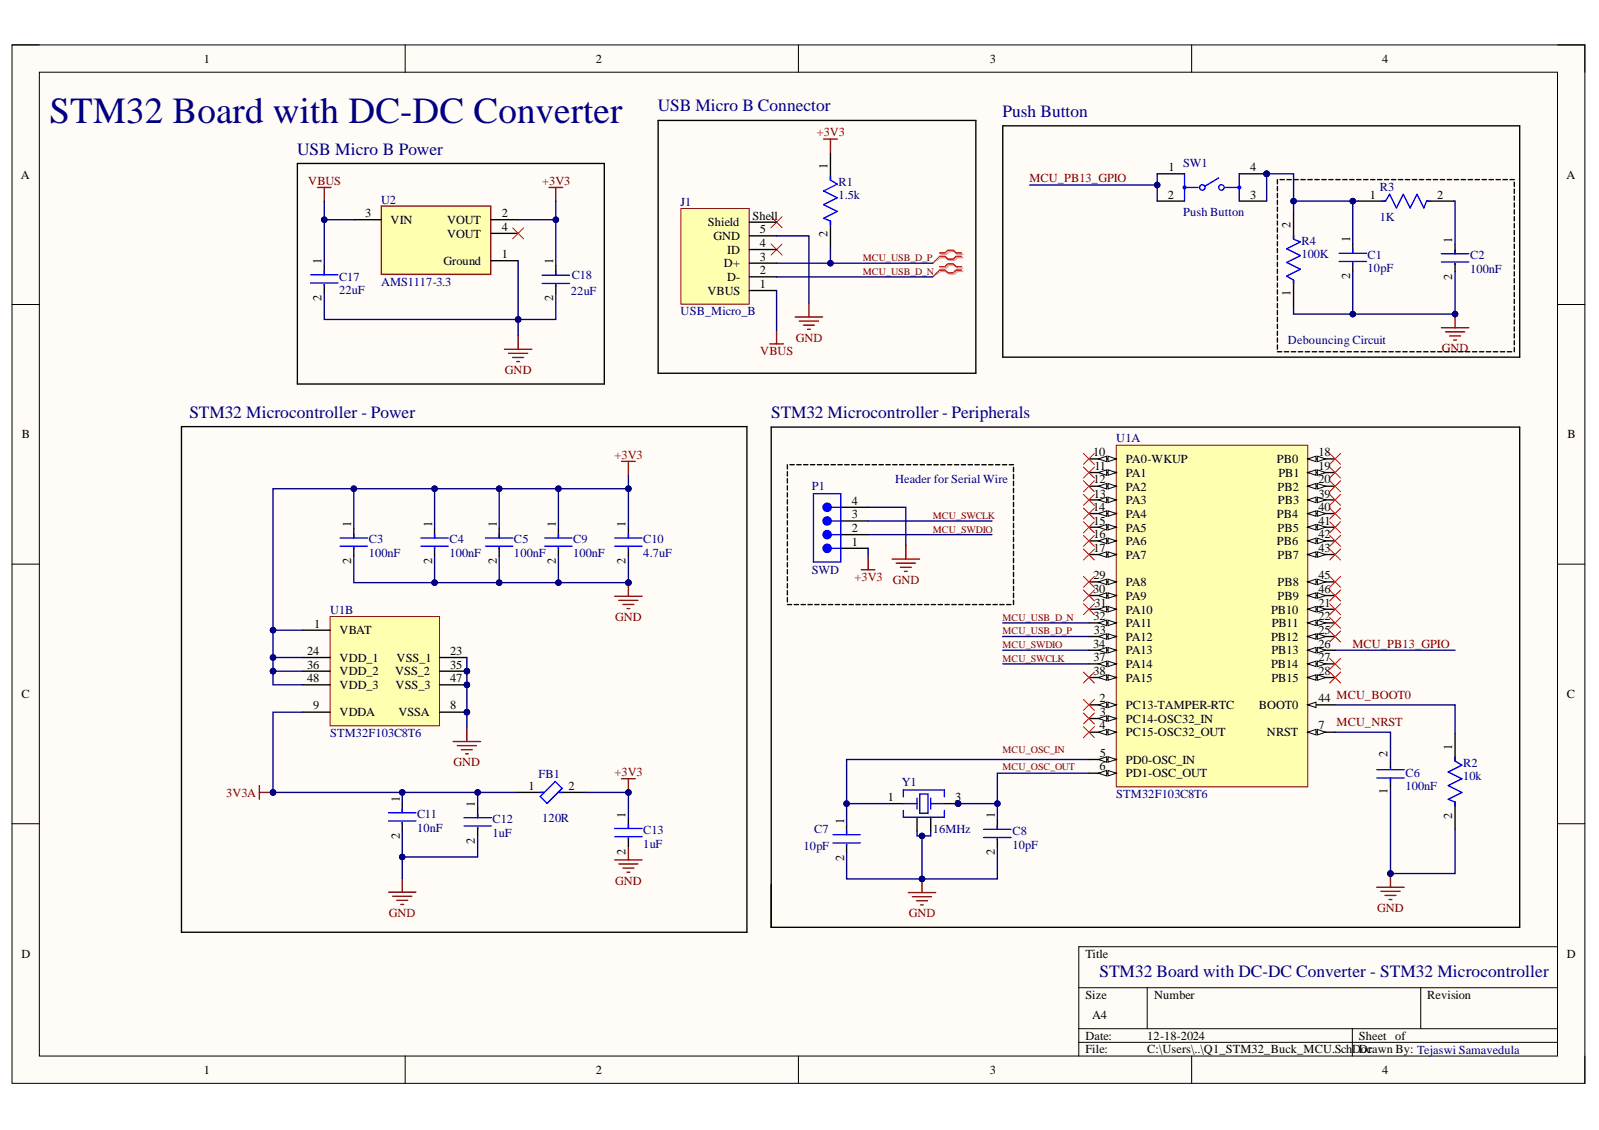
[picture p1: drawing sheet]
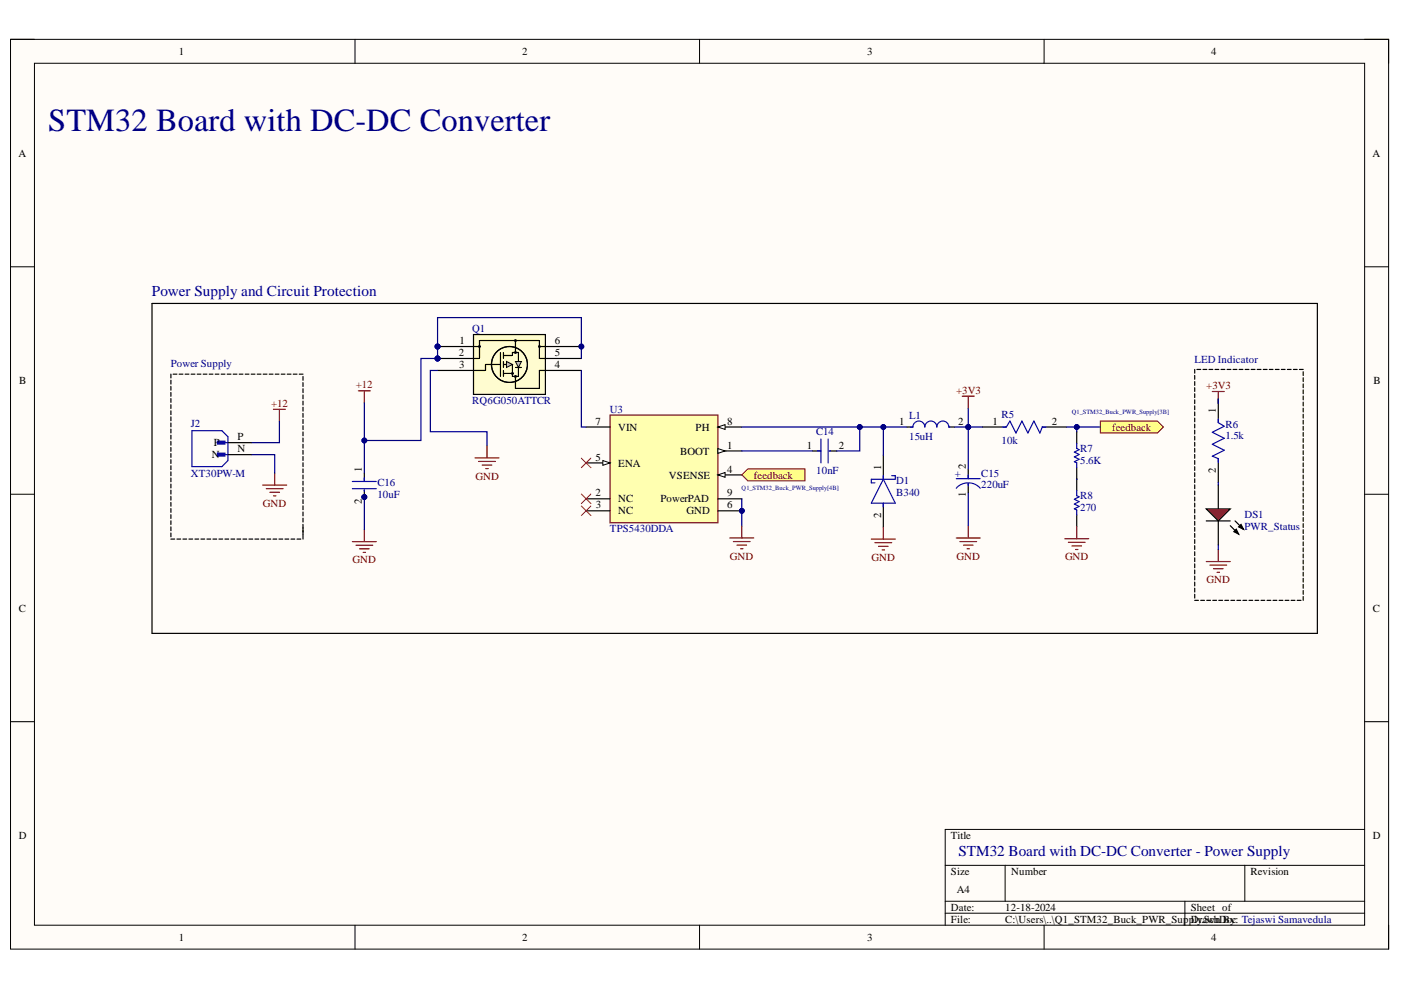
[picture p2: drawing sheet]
# Altium project Q1_STM32_Buck.PrjPcb
2 sheets, 39 parts. Net scope: flat (ports and power ports of the same name join across sheets).
Board file: Q1_STM32_Buck.PcbDoc
Sheets:
  Q1_STM32_Buck_MCU.SchDoc
  Q1_STM32_Buck_PWR_Supply.SchDoc

## Sheet Q1_STM32_Buck_MCU.SchDoc
size A4; SheetNumber: 1; SheetTotal: 2

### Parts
C1  10pF  [FP-CC0402-MFG]
C2  100nF  [FP-CC0402-MFG]
C3  100nF  [FP-CC0402-MFG]
C4  100nF  [FP-CC0402-MFG]
C5  100nF  [FP-CC0402-MFG]
C6  100nF  [FP-CC0402-MFG]
C7  10pF  [FP-CC0402-MFG]
C8  10pF  [FP-CC0402-MFG]
C9  100nF  [FP-CC0402-MFG]
C10  4.7uF  [FP-GRM188-0_2-IPC_A]
C11  10nF  [FP-CC0402-MFG]
C12  1uF  [FP-CC0402-MFG]
C13  1uF  [FP-CC0402-MFG]
C17  22uF  [FP-GRM188-0_2-IPC_C]
C18  22uF  [FP-GRM188-0_2-IPC_C]
FB1  120R  [FP-BLM15-0_05-IPC_B]
J1  USB_Micro_B  [629105150521]
P1  SWD  [61300411121]
R1  1.5k  [FP-ERA2A-MFG]
R2  10k  [FP-ERA2A-MFG]
R3  1K  [FP-RCA0603-e3-MFG]
R4  100K  [FP-RK73H1J-IPC_C]
SW1  Push Button  [FP-1977223-1-MFG]
U1  STM32F103C8T6  [STM-LQFP48_L]  (parts A,B of 2)
U2  AMS1117-3.3  [FP-AMS1117-IPC_C]
Y1  16MHz  [WE-XTAL_IQXC-42]

### Blocks framed on the sheet
USB Micro B Connector: J1 R1
Push Button: SW1
USB Micro B Power: C17 C18 U2
Debouncing Circuit: C1 C2 R3 R4
STM32 Microcontroller - Power: C3-C5 C9-C13 FB1 U1
Header for Serial Wire: P1

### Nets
3V3A: C11.1 C12.1 FB1.1 U1.9(VDDA)
+3V3: C3.1 C4.1 C5.1 C9.1 C10.1 C13.1 C18.1 FB1.2 P1.1 R1.1 U1.1(VBAT) U1.24(VDD_1) U1.36(VDD_2) U1.48(VDD_3) U2.2(VOUT)
GND: C1.2 C2.2 C3.2 C4.2 C5.2 C6.1 C7.2 C8.2 C9.2 C10.2 C11.2 C12.2 C13.2 C17.2 C18.2 J1.5(GND) P1.4 R2.2 R4.1 U1.8(VSSA) U1.23(VSS_1) U1.35(VSS_2) U1.47(VSS_3) U2.1(Ground) Y1.2(GND) Y1.4(GND)
VBUS: C17.1 J1.1(VBUS) U2.3(VIN)
MCU_PB13_GPIO: SW1.1 SW1.2 U1.26(PB13)
MCU_SWCLK: P1.3 U1.37(PA14)
MCU_SWDIO: P1.2 U1.34(PA13)
MCU_USB_D_N: J1.2(D-) U1.32(PA11)
MCU_USB_D_P: J1.3(D+) R1.2 U1.33(PA12)
NetC1_1: C1.1 R3.1 R4.2 SW1.3 SW1.4
NetC2_1: C2.1 R3.2
NetC6_2: C6.2 U1.7(NRST)
NetC7_1: C7.1 U1.5(PD0-OSC_IN) Y1.1(Crystal)
NetC8_1: C8.1 U1.6(PD1-OSC_OUT) Y1.3(Crystal)
NetR2_1: R2.1 U1.44(BOOT0)

Not connected (* = marked no-connect by the designer): J1 4(ID)* Shell(Shield)*; U1 2(PC13-TAMPER-RTC)* 3(PC14-OSC32_IN)* 4(PC15-OSC32_OUT)* 10(PA0-WKUP)* 11(PA1)* 12(PA2)* 13(PA3)* 14(PA4)* 15(PA5)* 16(PA6)* 17(PA7)* 18(PB0)* 19(PB1)* 20(PB2)* 21(PB10)* 22(PB11)* 25(PB12)* 27(PB14)* 28(PB15)* 29(PA8)* 30(PA9)* 31(PA10)* 38(PA15)* 39(PB3)* 40(PB4)* 41(PB5)* 42(PB6)* 43(PB7)* 45(PB8)* 46(PB9)*; U2 4(VOUT)*

### Layout directives
differential pair: MCU_USB_D_N, MCU_USB_D_P

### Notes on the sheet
- STM32 Board with DC-DC Converter
- STM32 Microcontroller - Peripherals
- STM32 Board with DC-DC Converter - STM32 Microcontroller
- Tejaswi Samavedula
- Labels drawn without touching a wire or pin: MCU_BOOT0, MCU_NRST, MCU_OSC_IN, MCU_OSC_OUT

## Sheet Q1_STM32_Buck_PWR_Supply.SchDoc
size A4; SheetNumber: 2; SheetTotal: 2

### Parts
C14  10nF  [FP-CC0402-MFG]
C15  220uF  [FP-POSCAP-D4-MFG]
C16  10uF  [FP-GRM188-0_1-e0_2_0_55-IPC_A]
D1  B340  [FP-SMA-MFG]
DS1  PWR_Status  [AVAG-HSMX-C150_V]
J2  XT30PW-M  [AMASS_XT30PW-M]
L1  15uH  [FP-SRR1260-MFG]
Q1  RQ6G050ATTCR  [SOT-457T_SC-95_ROM]
R5  10k  [FP-ERA2A-MFG]
R6  1.5k  [FP-ERA2A-MFG]
R7  5.6K  [RESC1005X40X25LL05T05]
R8  270  [RESC1005X40X25ML05T05]
U3  TPS5430DDA  [FP-DDA0008J-MFG]

### Blocks framed on the sheet
Power Supply and Circuit Protection: C14-C16 D1 J2 L1 Q1 R5 R7 R8 U3
LED Indicator: DS1 R6

### Ports
feedback (in, see Q1_STM32_Buck_PWR_Supply[4B]), feedback (out, see Q1_STM32_Buck_PWR_Supply[3B])

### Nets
+3V3: C15.2(A) L1.2 R5.1 R6.1
+12: C16.1 J2.P Q1.1 Q1.2 Q1.5 Q1.6
GND: C15.1(C) C16.2 D1.2(A) DS1.2(K) J2.N Q1.3 R8.1 U3.6(GND) U3.9(PowerPAD)
NetC14_1: C14.1 U3.1(BOOT)
NetC14_2: C14.2 D1.1(C) L1.1 U3.8(PH)
NetDS1_1: DS1.1(A) R6.2
NetQ1_4: Q1.4 U3.7(VIN)
NetR5_2: R5.2 R7.2 U3.4(VSENSE) ; port feedback
NetR7_1: R7.1 R8.2

Not connected (* = marked no-connect by the designer): U3 2(NC)* 3(NC)* 5(ENA)*

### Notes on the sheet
- STM32 Board with DC-DC Converter
- Power Supply
- STM32 Board with DC-DC Converter - Power Supply
- Tejaswi Samavedula

## Nets that join several sheets
+3V3: Q1_STM32_Buck_MCU (15 pins), Q1_STM32_Buck_PWR_Supply (C15.2 L1.2 R5.1 R6.1)
GND: Q1_STM32_Buck_MCU (26 pins), Q1_STM32_Buck_PWR_Supply (9 pins)
